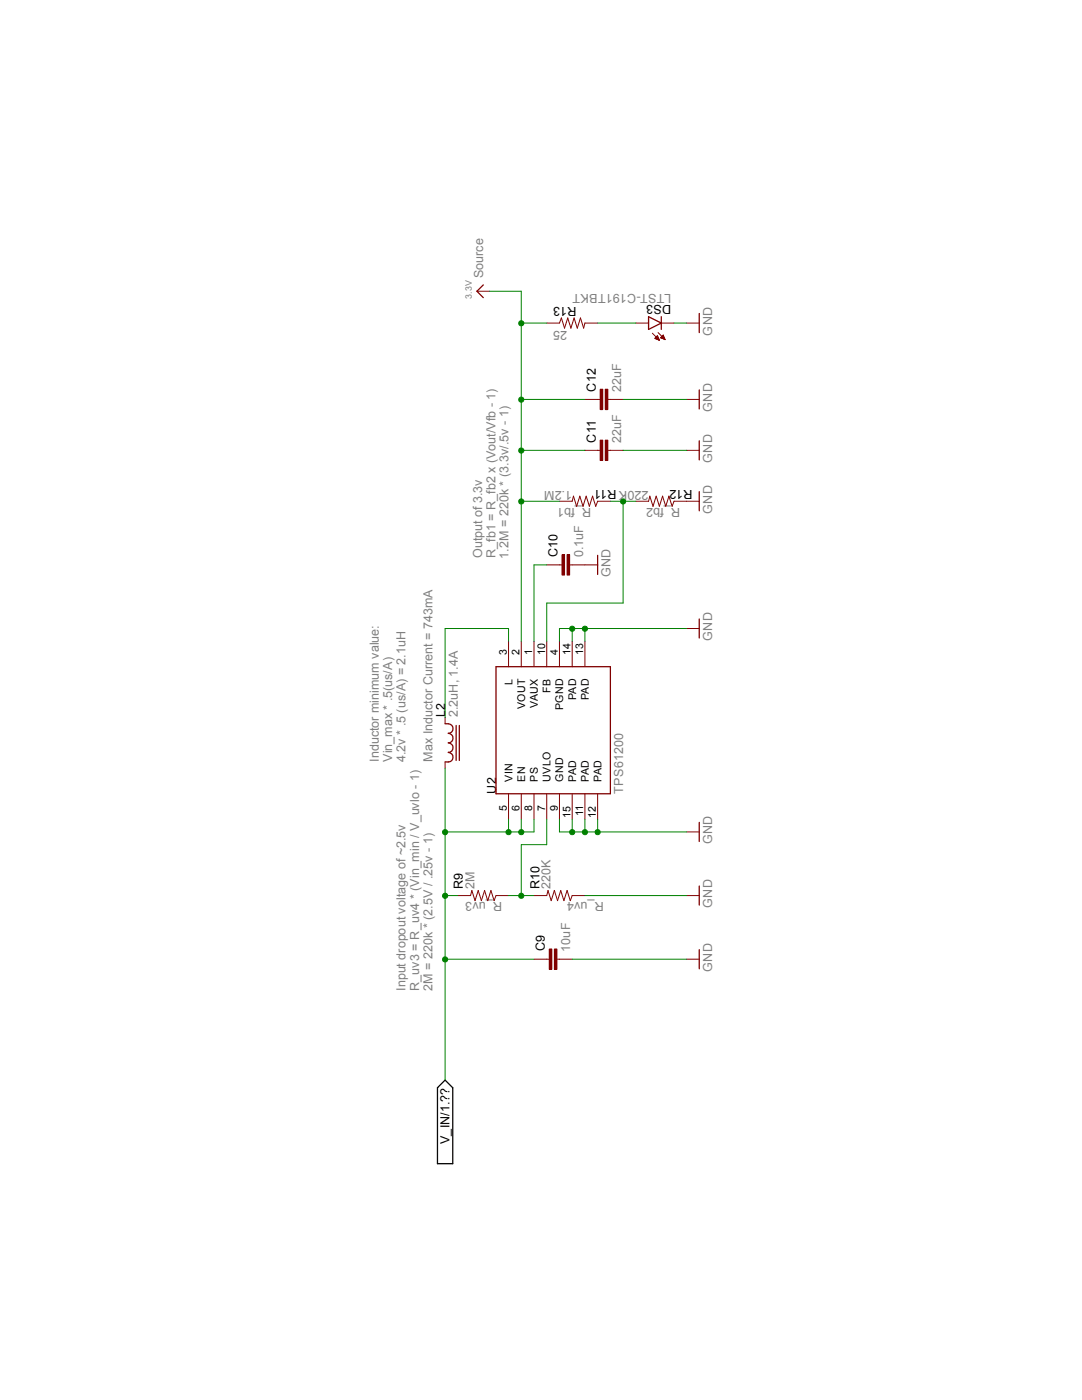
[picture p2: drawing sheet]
<svg xmlns="http://www.w3.org/2000/svg" width="216mm" height="279mm" viewBox="0 0 216 279" stroke-linecap="round" stroke-linejoin="round" font-family="sans-serif">
<path d="M87.3 217.1l1.5-1.5 1.5 1.5v15.1h-3z" fill="none" stroke="#000" stroke-width=".25"/>
<path d="M109.1 64.5h2.5l.4-1 .6 2 .7-2 .6 2 .7-2 .6 2 .6-2 .7 2 .2-1h2.6" fill="none" stroke="#800000" stroke-width=".2"/>
<path d="M120.8 87.8h.5v4.1h-.5z" fill-rule="evenodd" fill="#800000"/>
<path d="M120.8 87.8h.5v4.1h-.5z" fill="none" stroke="#800000" stroke-width=".2"/>
<path d="M119.8 87.8h.5v4.1h-.5z" fill-rule="evenodd" fill="#800000"/>
<g fill="none" stroke="#800000" stroke-width=".2">
<path d="M116.7 89.9h3.1M119.8 87.8h.5v4.1h-.5zM121.3 89.9h3M101.5 128v5.1M104 128v5.1M106.6 128v5.1M109.1 128v5.1M111.6 128v5.1M114.2 128v5.1M116.7 128v5.1M101.5 158.4v5.1M104 158.4v5.1"/>
<path d="M106.6 158.4v5.1M109.1 158.4v5.1M111.6 158.4v5.1M114.2 158.4v5.1M116.7 158.4v5.1M119.3 158.4v5.1"/>
</g>
<path d="M99 133.1h22.8v25.3h-22.8z" fill="none" stroke="#800000" stroke-width=".25"/>
<path d="M113.2 110.7h.5v4.1h-.5z" fill-rule="evenodd" fill="#800000"/>
<path d="M113.2 110.7h.5v4.1h-.5z" fill="none" stroke="#800000" stroke-width=".2"/>
<path d="M112.1 110.7h.5v4.1h-.5z" fill-rule="evenodd" fill="#800000"/>
<path d="M109.1 112.7h3M111.6 100h2.6l.2-1 .7 2 .6-2 .6 2 .7-2 .6 2 .6-2 .7 2 .4-1h2.5M112.1 110.7h.5v4.1h-.5zM113.7 112.7h3M126.9 100h2.5l.3-1 .6 2 .6-2 .7 2 .6-2 .6 2 .7-2 .6 2 .4-1h2.5M91.4 178.7h2.5l.2-1 .7 2 .6-2 .7 2 .6-2 .6 2 .7-2 .6 2 .4-1h2.5M106.6 178.7h2.5l.2-1 .7 2 .6-2 .7 2 .6-2 .6 2 .7-2 .6 2 .4-1h2.5" fill="none" stroke="#800000" stroke-width=".2"/>
<path d="M110.6 189.4h.5v4.1h-.5z" fill-rule="evenodd" fill="#800000"/>
<path d="M110.6 189.4h.5v4.1h-.5z" fill="none" stroke="#800000" stroke-width=".2"/>
<path d="M109.6 189.4h.5v4.1h-.5z" fill-rule="evenodd" fill="#800000"/>
<g fill="none" stroke="#800000" stroke-width=".2">
<path d="M95.2 58.1h2.5M126.9 64.5h2.5M130.2 66.5l1.4 1.4M130.7 67.5l.5-.5 .4 .9zM130.7 67.5v.1M130.8 67.4v.2M130.9 67.3v.3M131 67.2v.4M131.1 67.1v.6M131.1 67v.7M131.3 67.2v.6M131.3 66.4l1.4 1.4"/>
<path d="M131.4 67.4v.4M131.4 67.6v.3M131.5 67.8v.1M131.9 67.4h.1M132 64.5h2.5M132 67.2v.3M132 67.1v.4M132.2 67.1v.5M132.2 67v.6M132.3 66.9l-.5 .5 .9 .4M132.3 66.9l.4 .9M132.3 66.9v.7"/>
<path d="M132.4 67.1v.5M132.5 67.3v.4M132.6 67.5v.2M132.7 67.7v.1M137 64.5h2.5M137 89.9h2.5M116.7 112.7h2.6M137 100h2.5M137 125.4h2.5M88.8 143.2v1.2M88.8 152.1v1.2M137 178.7h2.5"/>
<path d="M137 166h2.5M106.6 191.4h3M109.6 189.4h.5v4.1h-.5zM111.1 191.4h3.1M137 191.4h2.5"/>
</g>
<g fill="none" stroke="#800000" stroke-width=".25">
<path d="M96.4 56.9l-1.2 1.2 1.2 1.3M129.4 63.2l2.6 1.3-2.6 1.2zM132 63.2v2.5M139.5 62.6v3.8M139.5 88v3.8M139.5 98.1v3.8M119.3 110.8v3.8M139.5 123.5v3.8M88.8 144.4a1.18 1.18 0 0 1 1.6 1 .87 .87 0 0 1-.9 .9 .95 .95 0 0 1 .9 1 .95 .95 0 0 1-.9 1 .95 .95 0 0 1 .9 .9 .95 .95 0 0 1-.9 1 .95 .95 0 0 1 .9 .9 .95 .95 0 0 1-.9 1h-.7M91 144.8v7M91.7 144.8v7M139.5 164.1v3.8"/>
<path d="M139.5 176.8v3.8M139.5 189.5v3.8"/>
</g>
<path d="M120.8 77.7h.5v4h-.5z" fill-rule="evenodd" fill="#800000"/>
<path d="M120.8 77.7h.5v4h-.5z" fill="none" stroke="#800000" stroke-width=".2"/>
<path d="M119.8 77.7h.5v4h-.5z" fill-rule="evenodd" fill="#800000"/>
<path d="M116.7 79.7h3.1M119.8 77.7h.5v4h-.5zM121.3 79.7h3M137 79.7h2.5" fill="none" stroke="#800000" stroke-width=".2"/>
<path d="M139.5 77.8v3.8" fill="none" stroke="#800000" stroke-width=".25"/>
<path d="M109.1 112.7h-2.5v15.3M101.5 128v-2.6h-12.7v17.8M101.5 178.7h5.1M104 168.6v10.1" fill="none" stroke="#008000" stroke-width=".2"/>
<circle cx="104" cy="178.8" r=".51" fill="#008000"/>
<g fill="none" stroke="#008000" stroke-width=".2">
<path d="M121.8 100h5.1M124.3 100v20.4h-15.2v7.6M109.1 163.5v5.1h-5.1"/>
<circle cx="104" cy="178.8" r=".51"/>
</g>
<circle cx="124.3" cy="100.1" r=".51" fill="#008000"/>
<g fill="none" stroke="#008000" stroke-width=".2">
<path d="M119.3 64.5h7.6M134.5 64.5h2.5M116.7 163.5v2.5h20.3M119.3 163.5v2.5"/>
<circle cx="124.3" cy="100.1" r=".51"/>
</g>
<circle cx="119.2" cy="166.1" r=".51" fill="#008000"/>
<g fill="none" stroke="#008000" stroke-width=".2">
<path d="M114.2 163.5v2.5h2.5"/>
<circle cx="119.2" cy="166.1" r=".51"/>
</g>
<circle cx="116.7" cy="166.1" r=".51" fill="#008000"/>
<g fill="none" stroke="#008000" stroke-width=".2">
<path d="M111.6 163.5v2.5h2.6"/>
<circle cx="116.7" cy="166.1" r=".51"/>
</g>
<circle cx="114.2" cy="166.1" r=".51" fill="#008000"/>
<g fill="none" stroke="#008000" stroke-width=".2">
<path d="M116.7 125.4v2.6M137 125.4h-22.8v2.6M114.2 191.4h22.8"/>
<circle cx="114.2" cy="166.1" r=".51"/>
</g>
<circle cx="116.7" cy="125.5" r=".51" fill="#008000"/>
<g fill="none" stroke="#008000" stroke-width=".2">
<path d="M114.2 125.4h-2.6v2.6"/>
<circle cx="116.7" cy="125.5" r=".51"/>
</g>
<circle cx="114.2" cy="125.5" r=".51" fill="#008000"/>
<g fill="none" stroke="#008000" stroke-width=".2">
<path d="M124.3 79.7h12.7M124.3 89.9h12.7M88.8 153.3v62.3M116.7 178.7h20.3M88.8 191.4h17.8"/>
<circle cx="114.2" cy="125.5" r=".51"/>
</g>
<circle cx="88.8" cy="191.5" r=".51" fill="#008000"/>
<g fill="none" stroke="#008000" stroke-width=".2">
<path d="M88.8 178.7h2.6"/>
<circle cx="88.8" cy="191.5" r=".51"/>
</g>
<circle cx="88.8" cy="178.8" r=".51" fill="#008000"/>
<g fill="none" stroke="#008000" stroke-width=".2">
<path d="M101.5 163.5v2.5M104 163.5v2.5M106.6 163.5v2.5h-17.8"/>
<circle cx="88.8" cy="178.8" r=".51"/>
</g>
<circle cx="104" cy="166.1" r=".51" fill="#008000"/>
<circle cx="104" cy="166.1" r=".51" fill="none" stroke="#008000" stroke-width=".2"/>
<circle cx="101.5" cy="166.1" r=".51" fill="#008000"/>
<circle cx="101.5" cy="166.1" r=".51" fill="none" stroke="#008000" stroke-width=".2"/>
<circle cx="88.8" cy="166.1" r=".51" fill="#008000"/>
<g fill="none" stroke="#008000" stroke-width=".2">
<path d="M97.7 58.1h6.3v69.9M104 64.5h5.1M104 89.9h12.7M104 100h7.6"/>
<circle cx="88.8" cy="166.1" r=".51"/>
</g>
<circle cx="104" cy="100.1" r=".51" fill="#008000"/>
<circle cx="104" cy="100.1" r=".51" fill="none" stroke="#008000" stroke-width=".2"/>
<circle cx="104" cy="89.9" r=".51" fill="#008000"/>
<circle cx="104" cy="89.9" r=".51" fill="none" stroke="#008000" stroke-width=".2"/>
<circle cx="104" cy="64.5" r=".51" fill="#008000"/>
<g fill="none" stroke="#008000" stroke-width=".2">
<path d="M104 79.7h12.7"/>
<circle cx="104" cy="64.5" r=".51"/>
</g>
<circle cx="104" cy="79.8" r=".51" fill="#008000"/>
<circle cx="104" cy="79.8" r=".51" fill="none" stroke="#008000" stroke-width=".2"/>
<g font-size="2.5" fill="#808080">
<text x="96.4" y="55.6" transform="rotate(-90 96.4 55.6)">Source</text>
<text x="133.9" y="58.7" transform="rotate(-180 133.9 58.7)">LTST-C191TBKT</text>
<text x="113.2" y="66" transform="rotate(-180 113.2 66)">25</text>
<text x="142.1" y="67" transform="rotate(-90 142.1 67)">GND</text>
<text x="124" y="78.2" transform="rotate(-90 124 78.2)">22uF</text>
<text x="142.1" y="82.2" transform="rotate(-90 142.1 82.2)">GND</text>
<text x="124" y="88.4" transform="rotate(-90 124 88.4)">22uF</text>
<text x="142.1" y="92.4" transform="rotate(-90 142.1 92.4)">GND</text>
<text x="114.2" y="98" transform="rotate(-180 114.2 98)">1.2M</text>
<text x="117.9" y="101.3" transform="rotate(-180 117.9 101.3)">R_fb1</text>
<text x="129.4" y="98" transform="rotate(-180 129.4 98)">220K R11</text>
<text x="135.7" y="101.3" transform="rotate(-180 135.7 101.3)">R_fb2</text>
<text x="142.1" y="102.5" transform="rotate(-90 142.1 102.5)">GND</text>
<text x="96.2" y="111.4" transform="rotate(-90 96.2 111.4)">Output of 3.3v</text>
<text x="98.9" y="111.4" transform="rotate(-90 98.9 111.4)">R_fb1 = R_fb2 x (Vout/Vfb - 1)</text>
<text x="101.5" y="111.5" transform="rotate(-90 101.5 111.5)">1.2M = 220k * (3.3v/.5v - 1)</text>
<text x="116.3" y="111.2" transform="rotate(-90 116.3 111.2)">0.1uF</text>
<text x="121.8" y="115.2" transform="rotate(-90 121.8 115.2)">GND</text>
<text x="142.1" y="127.9" transform="rotate(-90 142.1 127.9)">GND</text>
<text x="91.4" y="143.2" transform="rotate(-90 91.4 143.2)">2.2uH, 1.4A</text>
<text x="75.6" y="152" transform="rotate(-90 75.6 152)">Inductor minimum value:</text>
<text x="78.3" y="152" transform="rotate(-90 78.3 152)">Vin_max * .5(us/A)</text>
<text x="80.9" y="152.1" transform="rotate(-90 80.9 152.1)">4.2v * .5 (us/A) = 2.1uH</text>
<text x="86.3" y="152" transform="rotate(-90 86.3 152)">Max Inductor Current = 743mA</text>
<text x="124.3" y="158.4" transform="rotate(-90 124.3 158.4)">TPS61200</text>
<text x="142.1" y="168.5" transform="rotate(-90 142.1 168.5)">GND</text>
<text x="94.7" y="177.5" transform="rotate(-90 94.7 177.5)">2M</text>
<text x="100.2" y="180" transform="rotate(-180 100.2 180)">R_uv3</text>
<text x="109.9" y="177.5" transform="rotate(-90 109.9 177.5)">220K</text>
<text x="120.5" y="180" transform="rotate(-180 120.5 180)">R_uv4</text>
<text x="142.1" y="181.2" transform="rotate(-90 142.1 181.2)">GND</text>
<text x="113.8" y="189.9" transform="rotate(-90 113.8 189.9)">10uF</text>
<text x="80.9" y="197.7" transform="rotate(-90 80.9 197.7)">Input dropout voltage of ~2.5v</text>
<text x="83.6" y="197.7" transform="rotate(-90 83.6 197.7)">R_uv3 = R_uv4 * (Vin_min / V_uvlo - 1)</text>
<text x="86.3" y="197.8" transform="rotate(-90 86.3 197.8)">2M = 220k * (2.5V / .25v - 1)</text>
<text x="142.1" y="193.9" transform="rotate(-90 142.1 193.9)">GND</text>
</g>
<g font-size="2.5">
<text x="115" y="61.2" transform="rotate(-180 115 61.2)">R13</text>
<text x="133.9" y="60.9" transform="rotate(-180 133.9 60.9)">DS3</text>
<text x="118.9" y="78.2" transform="rotate(-90 118.9 78.2)">C12</text>
<text x="118.9" y="88.3" transform="rotate(-90 118.9 88.3)">C11</text>
<text x="138.2" y="97.7" transform="rotate(-180 138.2 97.7)">R12</text>
<text x="111.3" y="111.2" transform="rotate(-90 111.3 111.2)">C10</text>
<text x="88.8" y="143.1" transform="rotate(-90 88.8 143.1)">L2</text>
<text x="99" y="158.4" transform="rotate(-90 99 158.4)">U2</text>
<text x="92.4" y="177.4" transform="rotate(-90 92.4 177.4)">R9</text>
<text x="107.6" y="177.4" transform="rotate(-90 107.6 177.4)">R10</text>
<text x="108.7" y="189.9" transform="rotate(-90 108.7 189.9)">C9</text>
<text x="89.7" y="228.3" transform="rotate(-90 89.7 228.3)">V_IN/1.??</text>
</g>
<g font-size="2.1">
<text x="101.1" y="130.7" transform="rotate(-90 101.1 130.7)">3</text>
<text x="103.7" y="130.7" transform="rotate(-90 103.7 130.7)">2</text>
<text x="106.2" y="130.7" transform="rotate(-90 106.2 130.7)">1</text>
<text x="108.8" y="130.7" transform="rotate(-90 108.8 130.7)">10</text>
<text x="111.3" y="130.7" transform="rotate(-90 111.3 130.7)">4</text>
<text x="113.8" y="130.7" transform="rotate(-90 113.8 130.7)">14</text>
<text x="116.4" y="130.7" transform="rotate(-90 116.4 130.7)">13</text>
<text x="102.2" y="136.6" transform="rotate(-90 102.2 136.6)">L</text>
<text x="104.8" y="141.6" transform="rotate(-90 104.8 141.6)">VOUT</text>
<text x="107.3" y="141.2" transform="rotate(-90 107.3 141.2)">VAUX</text>
<text x="109.9" y="138.2" transform="rotate(-90 109.9 138.2)">FB</text>
<text x="112.4" y="141.8" transform="rotate(-90 112.4 141.8)">PGND</text>
<text x="114.9" y="139.7" transform="rotate(-90 114.9 139.7)">PAD</text>
<text x="117.5" y="139.7" transform="rotate(-90 117.5 139.7)">PAD</text>
<text x="101.1" y="161.9" transform="rotate(-90 101.1 161.9)">5</text>
<text x="102.2" y="156" transform="rotate(-90 102.2 156)">VIN</text>
<text x="103.7" y="161.9" transform="rotate(-90 103.7 161.9)">6</text>
<text x="104.8" y="156" transform="rotate(-90 104.8 156)">EN</text>
<text x="106.2" y="161.9" transform="rotate(-90 106.2 161.9)">8</text>
<text x="107.3" y="156" transform="rotate(-90 107.3 156)">PS</text>
<text x="108.8" y="161.9" transform="rotate(-90 108.8 161.9)">7</text>
<text x="109.9" y="156" transform="rotate(-90 109.9 156)">UVLO</text>
<text x="111.3" y="161.9" transform="rotate(-90 111.3 161.9)">9</text>
<text x="112.4" y="156" transform="rotate(-90 112.4 156)">GND</text>
<text x="114.9" y="156" transform="rotate(-90 114.9 156)">PAD</text>
<text x="117.5" y="156" transform="rotate(-90 117.5 156)">PAD</text>
<text x="120" y="156" transform="rotate(-90 120 156)">PAD</text>
<text x="113.8" y="163.2" transform="rotate(-90 113.8 163.2)">15</text>
<text x="116.4" y="162.9" transform="rotate(-90 116.4 162.9)">11</text>
<text x="118.9" y="163.2" transform="rotate(-90 118.9 163.2)">12</text>
</g>
<text font-size="1.8" fill="#808080" x="94.1" y="59.6" transform="rotate(-90 94.1 59.6)">3.3V</text>
</svg>
